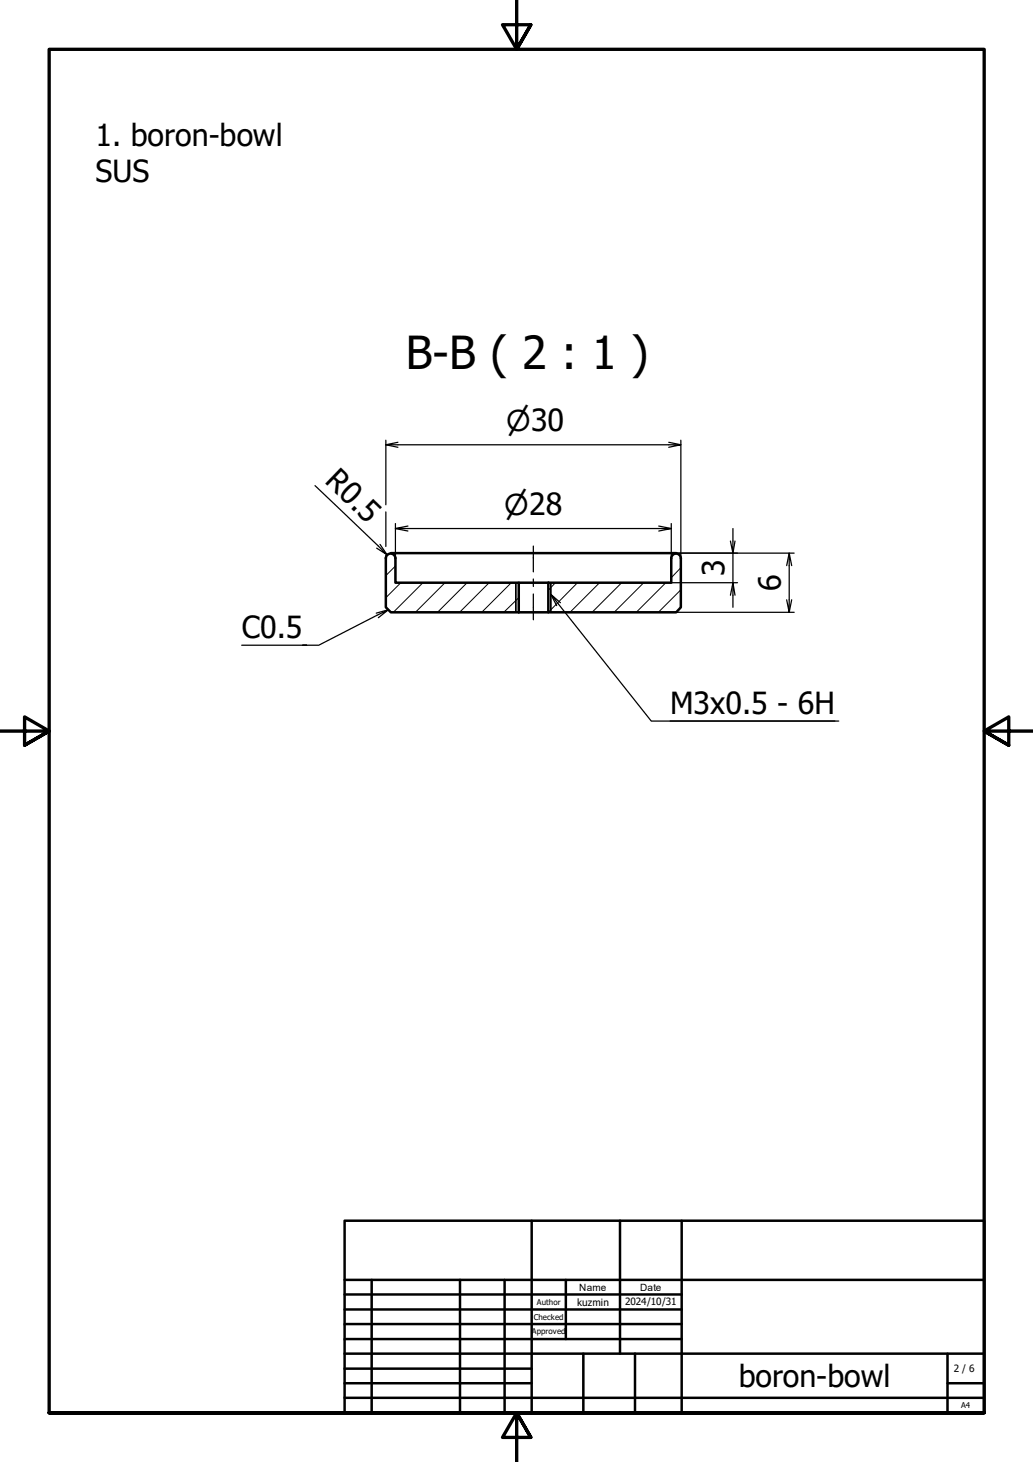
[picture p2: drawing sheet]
<svg xmlns="http://www.w3.org/2000/svg" width="210mm" height="297mm" viewBox="0 0 210 297" stroke-linecap="round" stroke-linejoin="round" font-family="sans-serif">
<!-- layer: Hatch (ISO) -->
<g fill="none" stroke="#000" stroke-width=".2">
<path d="M80.3 115l-1.9 2M81.4 118.4l-3 3M85.9 118.4l-6 6M90.4 118.4l-6 6M94.9 118.4l-6 6M99.4 118.4l-6 6M103.9 118.4l-6 6M112.9 118.4l-1.5 1.5M117.3 118.4l-5.9 6M121.8 118.4l-6 6M126.3 118.4l-6 6M130.8 118.4l-6 6"/>
<path d="M135.3 118.4l-6 6M138.3 119.8l-4.5 4.6M138.3 115.3l-1.9 2.1M105.4 121.4l-3 3"/>
</g>
<!-- layer: Visible (ISO) -->
<path d="M78.4 113.4a.97 .97 0 0 1 1-.9 .97 .97 0 0 1 .9 .9M78.4 113.4v10l1 1h26M79.4 112.4h58M80.3 113.4v5h25.1v6M105.4 118.4h6M136.4 113.4a.97 .97 0 0 1 1-.9 .97 .97 0 0 1 .9 .9M136.4 113.4v5h-25M138.3 113.4v10l-.9 1h-26v-6M105.4 124.4h6" fill="none" stroke="#000" stroke-width=".51"/>
<!-- layer: Visible Narrow (ISO) -->
<path d="M104.8 118.4v6M111.9 118.4v6" fill="none" stroke="#000" stroke-width=".34"/>
<!-- layer: Border (ISO) -->
<path d="M105 0v10l-2.9-5h5.8l-2.9 5 2.9-5M0 148.5h10l-5-2.8v5.7l5-2.9-5 2.9M210 148.5h-10l5-2.8v5.7l-5-2.9 5 2.9M10 287v-277h190v277h-190h190M107.9 292l-2.9-5 2.9 5h-5.8l2.9-5v10" fill="none" stroke="#000" stroke-width=".68"/>
<!-- layer: Title (ISO) -->
<g fill="none" stroke="#000" stroke-width=".51">
<path d="M70 248h130v39h-130zM108 248v39M126 248v27M138.5 248v39M70 275h130M70 263h68.5M70 266.1h68.5M70 269h68.5M70 272.1h68.5M70 278.1h38M70 260h130M75.5 260v27"/>
<path d="M93.5 260v27M102.5 260v27M115 260v12.1M118.5 275v12M129 275v12M192.5 275v12M70 281h38M70 284h130M192.5 281h7.5"/>
</g>
<!-- layer: Centerline (ISO) -->
<path d="M108.4 110.9v5.3M108.4 117.6v1.6M108.4 120.7v5.2" fill="none" stroke="#000" stroke-width=".25"/>
<!-- layer: Dimension (ISO) -->
<g fill="none" stroke="#000" stroke-width=".25">
<path d="M64 98.7l14.7 14-2.2-1.3M78.4 90.4l2.5 .5M78.4 89.4v13.2M80.9 89.9l-2.5 .5h59.9l-2.4 .5M135.9 89.9l2.4 .5M138.3 89.4v24M77.2 110.6l1.5 2.1M78.4 104v7M78.4 112.9v.5M80.3 107.4l2.6 .5M80.3 106.4v7M82.9 106.9l-2.6 .5h56.1l-2.5 .5"/>
<path d="M133.9 106.9l2.5 .5M136.4 106.4v7M136.4 118.4h13.5M137.4 112.4h24M148.9 107.4v5l-.5-2.5M149.4 109.9l-.5 2.5v6l-.5 2.5M160.4 112.4l-.5 2.5M160.9 114.9l-.5-2.5v12l-.5-2.5M137.4 124.4h24M149.4 120.9l-.5-2.5v5M160.9 121.9l-.5 2.5"/>
</g>
<!-- layer: Symbol (ISO) -->
<path d="M49.1 131.1h13.2h-.8M76.9 125.5l2-1.6-14.1 7.2h-2.5M78.9 123.9l-2.4 .7M111.9 120.8l1.2 2.2M113.9 122.5l-2-1.7 20.4 25.7h38.1M136.1 146.5h33.6" fill="none" stroke="#000" stroke-width=".25"/>
<text font-size="9.2" x="82.5" y="74.9">B-B ( 2 : 1 )</text>
<g font-size="6.2">
<text x="19.4" y="29.6">1. boron-bowl</text>
<text x="19.4" y="37">SUS</text>
<text x="65.8" y="98" transform="rotate(44 65.8 98)">R0.5</text>
<text x="147.2" y="117.1" transform="rotate(-90 147.2 117.1)">3</text>
<text x="158.7" y="120.1" transform="rotate(-90 158.7 120.1)">6</text>
<text x="49.1" y="129.6">C0.5</text>
<text x="136.1" y="145">M3x0.5 - 6H</text>
<text x="150.1" y="281.9">boron-bowl</text>
</g>
<g font-size="5.8">
<text x="102.9" y="87.7">⌀30</text>
<text x="102.4" y="104.7">⌀28</text>
</g>
<g font-size="2">
<text x="117.7" y="262.2">Name</text>
<text x="130" y="262.2">Date</text>
<text x="117.3" y="265.3">kuzmin</text>
<text x="127" y="265.1">2024/10/31</text>
<text x="193.8" y="278.7">2 / 6</text>
</g>
<g font-size="1.6">
<text x="108.5" y="268.2">Checked</text>
<text x="109.1" y="265.1">Author</text>
<text x="108" y="271">Approved</text>
<text x="195.3" y="286.1">A4</text>
</g>
</svg>
